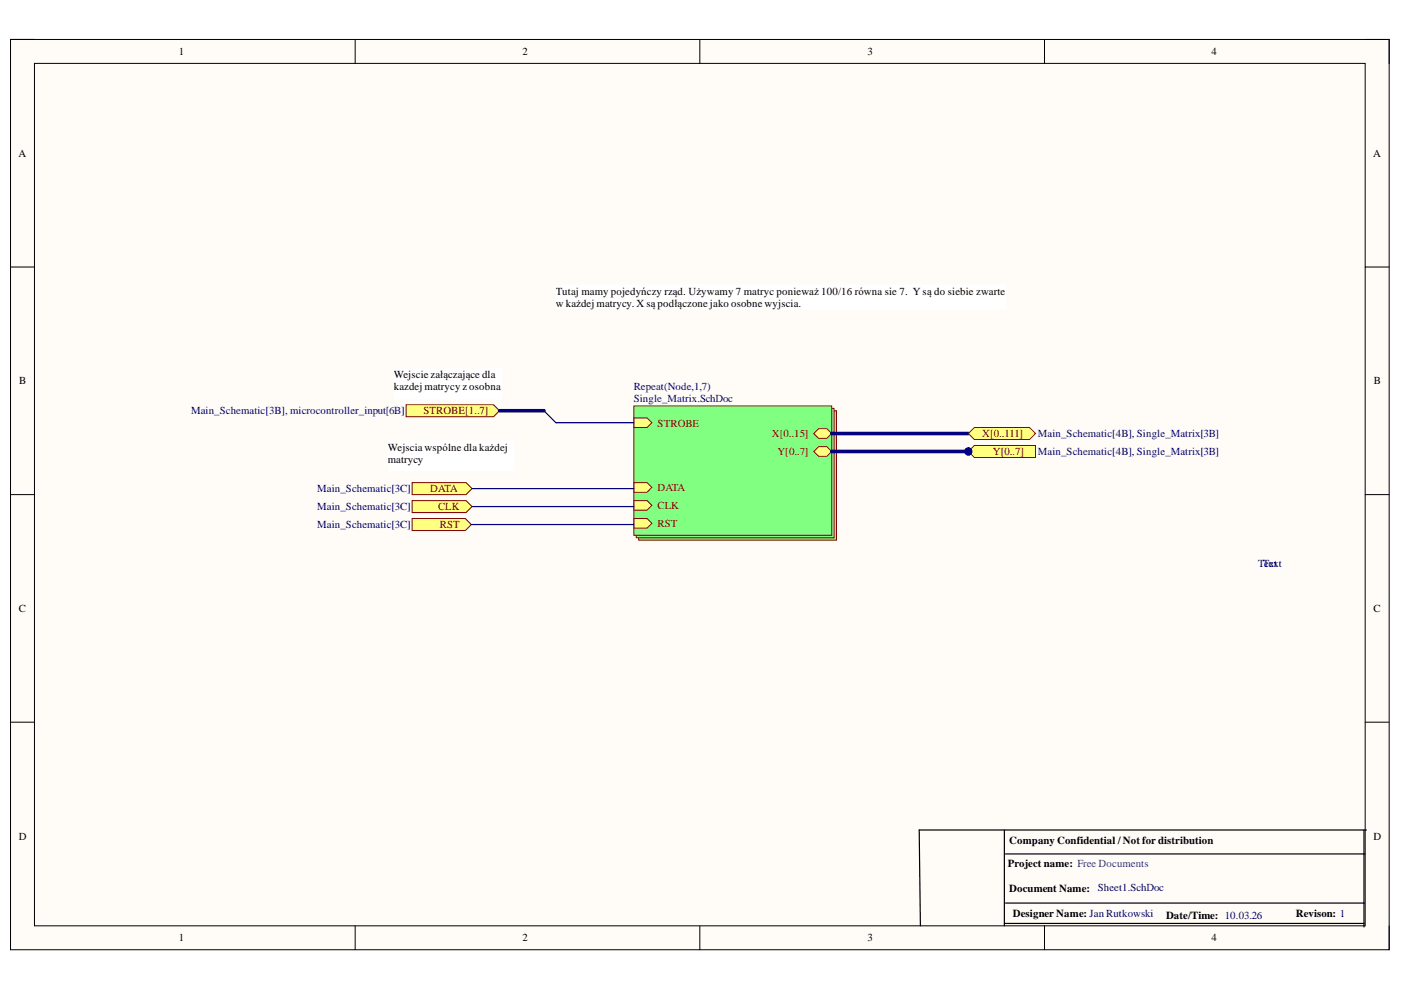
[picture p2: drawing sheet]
<svg xmlns="http://www.w3.org/2000/svg" width="297mm" height="210mm" viewBox="0 0 297 210" stroke-linecap="round" stroke-linejoin="round" font-family="sans-serif">
<path d="M2.2 8.4h292.3v193h-292.3z" fill-rule="evenodd" fill="#fffcf8"/>
<path d="M2.2 8.4h292.3v193h-292.3z" fill="none" stroke="#000" stroke-width=".21"/>
<path d="M7.3 13.4h282.1v182.9h-282.1z" fill-rule="evenodd" fill="#fffcf8"/>
<g fill="none" stroke="#000" stroke-width=".21">
<path d="M2.2 8.4h5.1M7.3 13.4h282.1v182.9h-282.1zM75.3 8.4v5M148.4 8.4v5M221.5 8.4v5M289.4 8.4h5.1v5M2.2 56.6h5.1M289.4 56.6h5.1M2.2 104.9h5.1M289.4 104.9h5.1M2.2 153.1h5.1M289.4 153.1h5.1"/>
<path d="M75.3 196.3v5.1M148.4 196.3v5.1M221.5 196.3v5.1M294.5 196.3v5.1"/>
</g>
<path d="M212.9 176v20.3M289.2 176v20.6M289.7 176h-94.8l.2 20.3M212.9 195.8h76.3M213.2 181.1h76.2M213.2 191.5h76" fill="none" stroke="#000" stroke-width=".25"/>
<path d="M265.8 76.2h.1" fill="none" stroke="#fff" stroke-width=".21"/>
<path d="M135.4 87.1h42v27.4h-42z" fill-rule="evenodd" fill="#80ff80"/>
<path d="M135.4 87.1h42v27.4h-42z" fill="none" stroke="#800000" stroke-width=".21"/>
<path d="M134.9 86.6h41.9v27.4h-41.9z" fill-rule="evenodd" fill="#80ff80"/>
<path d="M134.9 86.6h41.9v27.4h-41.9z" fill="none" stroke="#800000" stroke-width=".21"/>
<path d="M134.4 86.1h41.9v27.4h-41.9z" fill-rule="evenodd" fill="#80ff80"/>
<path d="M134.4 86.1h41.9v27.4h-41.9z" fill="none" stroke="#800000" stroke-width=".21"/>
<path d="M134.4 88.6h2.8l1 1-1 1h-2.8z" fill-rule="evenodd" fill="#ffff80"/>
<path d="M134.4 88.6h2.8l1 1-1 1h-2.8z" fill="none" stroke="#800000" stroke-width=".21"/>
<path d="M134.4 102.3h2.8l1 1-1 1.1h-2.8z" fill-rule="evenodd" fill="#ffff80"/>
<path d="M134.4 102.3h2.8l1 1-1 1.1h-2.8z" fill="none" stroke="#800000" stroke-width=".21"/>
<path d="M134.4 106.1h2.8l1 1.1-1 1h-2.8z" fill-rule="evenodd" fill="#ffff80"/>
<path d="M134.4 106.1h2.8l1 1.1-1 1h-2.8z" fill="none" stroke="#800000" stroke-width=".21"/>
<path d="M134.4 109.9h2.8l1 1.1-1 1h-2.8z" fill-rule="evenodd" fill="#ffff80"/>
<path d="M134.4 109.9h2.8l1 1.1-1 1h-2.8z" fill="none" stroke="#800000" stroke-width=".21"/>
<path d="M172.5 91.9l1-1h1.8l1 1-1 1h-1.8z" fill-rule="evenodd" fill="#ffff80"/>
<path d="M172.5 91.9l1-1h1.8l1 1-1 1h-1.8z" fill="none" stroke="#800000" stroke-width=".21"/>
<path d="M172.5 95.7l1-1h1.8l1 1-1 1h-1.8z" fill-rule="evenodd" fill="#ffff80"/>
<path d="M172.5 95.7l1-1h1.8l1 1-1 1h-1.8z" fill="none" stroke="#800000" stroke-width=".21"/>
<path d="M87.4 106.1h11.4l1.3 1.3-1.3 1.3h-11.4z" fill-rule="evenodd" fill="#ffff80"/>
<path d="M87.4 106.1h11.4l1.3 1.3-1.3 1.3h-11.4z" fill="none" stroke="#800000" stroke-width=".21"/>
<path d="M87.4 102.3h11.4l1.3 1.3-1.3 1.3h-11.4z" fill-rule="evenodd" fill="#ffff80"/>
<path d="M87.4 102.3h11.4l1.3 1.3-1.3 1.3h-11.4z" fill="none" stroke="#800000" stroke-width=".21"/>
<path d="M87.4 109.9h11.3l1.2 1.3-1.2 1.3h-11.3z" fill-rule="evenodd" fill="#ffff80"/>
<path d="M87.4 109.9h11.3l1.2 1.3-1.2 1.3h-11.3z" fill="none" stroke="#800000" stroke-width=".21"/>
<path d="M82.3 93.4h26.7v6.4h-26.7z" fill-rule="evenodd" fill="#fff"/>
<path d="M82.3 93.4h26.7v6.4h-26.7z" fill="none" stroke="#fff" stroke-width=".21"/>
<path d="M86.1 85.8h18.5l1.3 1.3-1.3 1.3h-18.5z" fill-rule="evenodd" fill="#ffff80"/>
<path d="M86.1 85.8h18.5l1.3 1.3-1.3 1.3h-18.5z" fill="none" stroke="#800000" stroke-width=".21"/>
<path d="M99.9 111.2h34.5M100.1 103.6h34.3M100.1 107.4h34.3" fill="none" stroke="#000080" stroke-width=".25"/>
<path d="M117.9 60.4h95.3v5.1h-95.3z" fill-rule="evenodd" fill="#fff"/>
<path d="M117.9 60.4h95.3v5.1h-95.3z" fill="none" stroke="#fff" stroke-width=".21"/>
<path d="M176.3 91.9h29" fill="none" stroke="#000080" stroke-width=".76"/>
<path d="M205.3 91.9l1.3-1.2h11.7l1.3 1.2-1.3 1.3h-11.7z" fill-rule="evenodd" fill="#ffff80"/>
<path d="M205.3 91.9l1.3-1.2h11.7l1.3 1.2-1.3 1.3h-11.7z" fill="none" stroke="#800000" stroke-width=".21"/>
<path d="M176.3 95.7h29l.3 .3" fill="none" stroke="#000080" stroke-width=".76"/>
<circle cx="205.3" cy="95.7" r=".76" fill="#000080"/>
<circle cx="205.3" cy="95.7" r=".76" fill="none" stroke="#000080" stroke-width=".21"/>
<path d="M205.3 95.7l1.3-1.2h13v2.5h-13z" fill-rule="evenodd" fill="#ffff80"/>
<path d="M205.3 95.7l1.3-1.2h13v2.5h-13z" fill="none" stroke="#800000" stroke-width=".21"/>
<circle cx="205.3" cy="95.7" r=".76" fill="#000080"/>
<circle cx="205.3" cy="95.7" r=".76" fill="none" stroke="#000080" stroke-width=".21"/>
<path d="M83.6 78.2h22.8v6.3h-22.8z" fill-rule="evenodd" fill="#fff"/>
<path d="M83.6 78.2h22.8v6.3h-22.8z" fill="none" stroke="#fff" stroke-width=".21"/>
<path d="M105.9 87.1h9.4" fill="none" stroke="#000080" stroke-width=".76"/>
<path d="M115.3 87.1l2.6 2.5h16.5" fill="none" stroke="#000080" stroke-width=".25"/>
<g font-size="2.3">
<text x="37.9" y="11.7">1</text>
<text x="110.7" y="11.7">2</text>
<text x="183.9" y="11.7">3</text>
<text x="256.9" y="11.7">4</text>
<text x="3.9" y="33.3">A</text>
<text x="291.1" y="33.3">A</text>
<text x="117.9" y="62.5">Tutajmamy pojedyńczy rząd. Używamy 7 matryc ponieważ 100/16 równa sie 7. Y są do siebie zwarte</text>
<text x="117.9" y="65">w każdejmatrycy. X są podłączone jako osobne wyjscia.</text>
<text x="4.1" y="81.5">B</text>
<text x="83.5" y="80.2">Wejscie załączające dla</text>
<text x="83.5" y="82.8">kazdejmatrycy z osobna</text>
<text x="291.3" y="81.5">B</text>
<text x="82.2" y="95.5">Wejscia wspólne dla każdej</text>
<text x="82.2" y="98.1">matrycy</text>
<text x="4" y="129.8">C</text>
<text x="291.2" y="129.8">C</text>
<text x="4" y="178">D</text>
<text x="214" y="179.1">Company Confidential / Not for distribution</text>
<text x="291.2" y="178">D</text>
<text x="213.7" y="183.9">Project name: Free Documents</text>
<text x="214" y="189.2">Document Name:</text>
<text x="214.7" y="194.5">Designer Name: Jan Rutkowski</text>
<text x="247.2" y="194.8">Date/Time: 10.03.26</text>
<text x="274.7" y="194.5">Revison: 1</text>
<text x="37.9" y="199.6">1</text>
<text x="110.7" y="199.6">2</text>
<text x="183.9" y="199.6">3</text>
<text x="256.9" y="199.6">4</text>
</g>
<g font-size="2.3" fill="#000080">
<text x="134.4" y="82.8">Repeat(Node,1,7)</text>
<text x="40.5" y="87.8">Main_Schematic[3B], microcontroller_input[6B]</text>
<text x="134.4" y="85.3">Single_Matrix.SchDoc</text>
<text x="220.1" y="92.7">Main_Schematic[4B], Single_Matrix[3B]</text>
<text x="220.1" y="96.5">Main_Schematic[4B], Single_Matrix[3B]</text>
<text x="67.3" y="104.4">Main_Schematic[3C]</text>
<text x="67.3" y="108.2">Main_Schematic[3C]</text>
<text x="67.3" y="112">Main_Schematic[3C]</text>
<text x="266.8" y="120.1">TText</text>
<text x="268" y="120.1">ext</text>
<text x="232.7" y="188.9">Sheet1.SchDoc</text>
</g>
<g font-size="2.3" fill="#800000">
<text x="89.8" y="87.8">STROBE[1..7]</text>
<text x="139.4" y="90.5">STROBE</text>
<text x="163.6" y="92.7">X[0..15]</text>
<text x="208.2" y="92.7">X[0..111]</text>
<text x="164.8" y="96.5">Y[0..7]</text>
<text x="210.5" y="96.5">Y[0..7]</text>
<text x="91.2" y="104.4">DATA</text>
<text x="139.4" y="104.2">DATA</text>
<text x="139.4" y="108">CLK</text>
<text x="92.9" y="108.2">CLK</text>
<text x="93.2" y="112">RST</text>
<text x="139.4" y="111.8">RST</text>
</g>
</svg>
